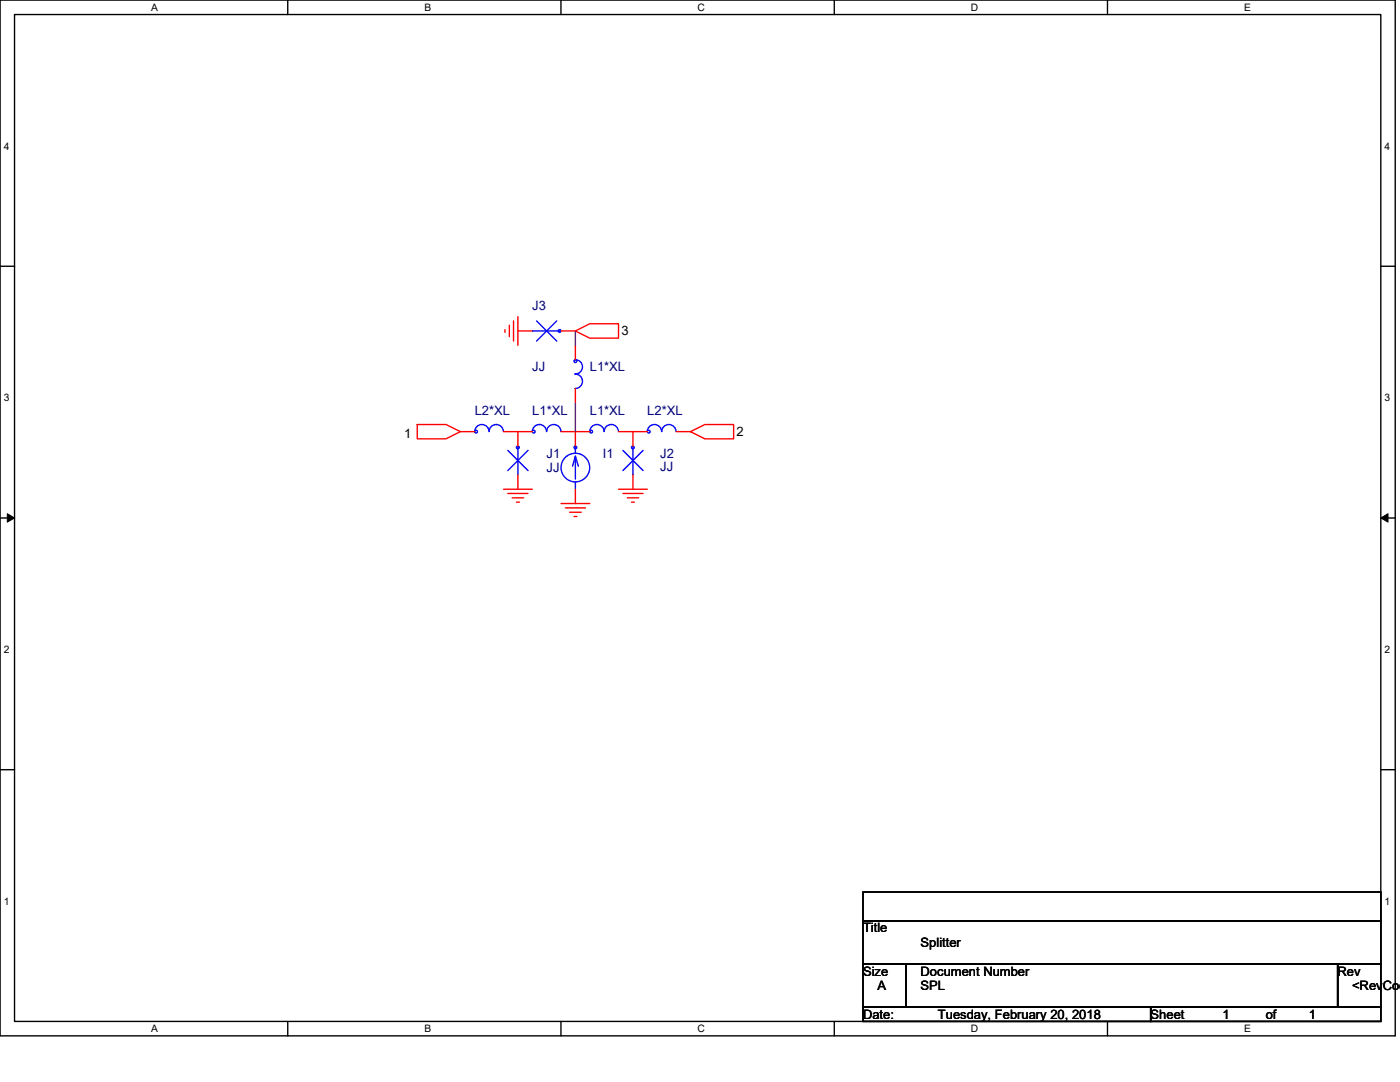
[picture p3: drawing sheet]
<svg xmlns="http://www.w3.org/2000/svg" width="279mm" height="216mm" viewBox="0 0 279 216" stroke-linecap="round" stroke-linejoin="round" font-family="sans-serif">
<path d="M0 0h278.4v206.7h-278.4zM2.9 2.9h272.7v200.9h-272.7z" fill="none" stroke="#000" stroke-width=".28"/>
<g fill="#fff">
<path d="M30.1 .3h1.4v2.3h-1.4z"/>
<path d="M30.1 204.1h1.4v2.3h-1.4z"/>
</g>
<path d="M57.4 0v2.9M57.4 203.8v2.9" fill="none" stroke="#000" stroke-width=".28"/>
<g fill="#fff">
<path d="M84.7 .3h1.4v2.3h-1.4z"/>
<path d="M84.7 204.1h1.4v2.3h-1.4z"/>
</g>
<path d="M112 0v2.9M112 203.8v2.9" fill="none" stroke="#000" stroke-width=".28"/>
<g fill="#fff">
<path d="M139.2 .3h1.5v2.3h-1.5z"/>
<path d="M139.2 204.1h1.5v2.3h-1.5z"/>
</g>
<path d="M166.5 0v2.9M166.5 203.8v2.9" fill="none" stroke="#000" stroke-width=".28"/>
<g fill="#fff">
<path d="M193.8 .3h1.4v2.3h-1.4z"/>
<path d="M193.8 204.1h1.4v2.3h-1.4z"/>
</g>
<path d="M221 0v2.9M221 203.8v2.9" fill="none" stroke="#000" stroke-width=".28"/>
<g fill="#fff">
<path d="M248.3 .3h1.4v2.3h-1.4z"/>
<path d="M248.3 204.1h1.4v2.3h-1.4z"/>
<path d="M.7 28h1.2v2.3h-1.2z"/>
<path d="M276.3 28h1.1v2.3h-1.1z"/>
<path d="M.7 78.2h1.2v2.3h-1.2z"/>
<path d="M276.3 78.2h1.1v2.3h-1.1z"/>
</g>
<path d="M0 53.1h2.9M275.6 53.1h2.8" fill="none" stroke="#000" stroke-width=".28"/>
<g fill="#fff">
<path d="M.7 128.5h1.2v2.2h-1.2z"/>
<path d="M276.3 128.5h1.1v2.2h-1.1z"/>
</g>
<path d="M0 103.4h2.9M275.6 103.4h2.8" fill="none" stroke="#000" stroke-width=".28"/>
<path d="M1.5 102.5l1.4 .9-1.4 .8zM275.6 103.4l1.4-.9v1.7z" fill="#000" stroke="#000" stroke-width=".2"/>
<g fill="#fff">
<path d="M.7 178.7h1.2v2.3h-1.2z"/>
<path d="M276.3 178.7h1.1v2.3h-1.1z"/>
</g>
<path d="M0 153.6h2.9M275.6 153.6h2.8M172.2 178h103.4v5.7h-103.4zM172.2 183.7h103.4v8.6h-103.4zM172.2 192.3h8.6v8.6h-8.6zM180.8 192.3h86.2v8.6h-86.2zM267 192.3h8.6v8.6h-8.6zM172.2 200.9h57.4v2.9h-57.4zM229.6 200.9h46v2.9h-46z" fill="none" stroke="#000" stroke-width=".28"/>
<g fill="none" stroke="#f00" stroke-width=".28">
<path d="M100.8 65.8v.5M101.6 64.9v2.3M102.5 64v4.1M103.4 63.2v5.7M103.4 66h2.8M112 66h2.8M114.8 66l2.9-1.4h5.7v2.9h-5.7zM114.8 68.9v2.9M114.8 77.5v2.9M83.3 84.7h5.7l2.9 1.4-2.9 1.5h-5.7zM91.9 86.1h2.8M100.5 97.6h5.7"/>
<path d="M100.5 86.1h2.9M101.3 98.5h4.1M102.2 99.3h2.3M103.4 86.1v2.9M103.4 94.7v2.9M103.4 86.1h2.8M112 86.1h2.8M114.8 86.1v2.9M114.8 97.6v2.9M114.8 86.1h2.9M123.4 97.6h5.8M123.4 86.1h2.9"/>
<path d="M124.3 98.5h4M125.2 99.3h2.3M126.3 86.1v2.9M126.3 94.7v2.9M126.3 86.1h2.9M134.9 86.1h2.9M137.8 86.1l2.9-1.4h5.7v2.9h-5.7zM103.1 100.2h.6M112 100.5h5.7M112.8 101.3h4M113.7 102.2h2.3M114.6 103.1h.5"/>
<path d="M126 100.2h.6"/>
</g>
<g fill="none" stroke="#00f" stroke-width=".28">
<path d="M106.2 66h5.8M107.1 64l4 4.1M111.1 64l-4 4.1M114.8 71.8a1.43 1.43 0 0 1 1.4 1.4 1.43 1.43 0 0 1-1.4 1.4v.1a1.43 1.43 0 0 1 1.4 1.4 1.43 1.43 0 0 1-1.4 1.4M94.7 86.1a1.43 1.43 0 0 1 1.5-1.4 1.43 1.43 0 0 1 1.4 1.4M97.6 86.1a1.4 1.4 0 0 1 1.5-1.4h-.1a1.41 1.41 0 0 1 1.5 1.4M101.3 89.9l4.1 4M103.4 89v5.7M105.4 89.9l-4.1 4M106.2 86.1a1.38 1.38 0 0 1 1.4-1.4 1.43 1.43 0 0 1 1.5 1.4M109.1 86.1a1.43 1.43 0 0 1 1.4-1.4 1.43 1.43 0 0 1 1.5 1.4M114.8 89v1.4"/>
<path d="M114.8 96.2v1.4M114.8 91l-.5 2M115.4 93l-.6-2v4.6M117.7 86.1a1.43 1.43 0 0 1 1.4-1.4 1.43 1.43 0 0 1 1.5 1.4M120.6 86.1a1.38 1.38 0 0 1 1.4-1.4 1.43 1.43 0 0 1 1.4 1.4M124.3 89.9l4 4M126.3 89v5.7M128.3 89.9l-4 4M129.2 86.1a1.43 1.43 0 0 1 1.4-1.4 1.43 1.43 0 0 1 1.4 1.4M132.1 86.1a1.43 1.43 0 0 1 1.4-1.4 1.43 1.43 0 0 1 1.4 1.4"/>
<circle cx="111.7" cy="66" r=".28"/>
<circle cx="114.8" cy="72.1" r=".28"/>
<circle cx="95" cy="86.1" r=".28"/>
<circle cx="103.3" cy="89.3" r=".28"/>
<circle cx="106.5" cy="86.1" r=".28"/>
<circle cx="114.8" cy="89.3" r=".28"/>
<circle cx="114.8" cy="93.3" r="2.86"/>
<circle cx="118" cy="86.1" r=".28"/>
<circle cx="126.3" cy="89.3" r=".28"/>
<circle cx="129.5" cy="86.1" r=".28"/>
</g>
<path d="M114.8 66v2.9M114.8 80.4v5.7" fill="none" stroke="#800040" stroke-width=".28"/>
<g font-size="2.6" fill="#000080">
<text x="106.2" y="61.8">J3</text>
<text x="106.2" y="74.1">JJ</text>
<text x="117.7" y="74.1">L1*XL</text>
<text x="94.7" y="82.7">L2*XL</text>
<text x="106.2" y="82.7">L1*XL</text>
<text x="117.7" y="82.7">L1*XL</text>
<text x="129.2" y="82.7">L2*XL</text>
<text x="109.1" y="91.3">J1</text>
<text x="109.1" y="94.2">JJ</text>
<text x="120.3" y="91.3">I1</text>
<text x="131.8" y="91.3">J2</text>
<text x="131.8" y="93.9">JJ</text>
</g>
<g font-size="2.6">
<text x="124" y="66.9">3</text>
<text x="80.7" y="87.3">1</text>
<text x="147" y="87">2</text>
<text x="172.2" y="186.1">Title</text>
<text x="183.7" y="188.9">Splitter</text>
<text x="172.2" y="194.7">Size</text>
<text x="175.1" y="197.5">A</text>
<text x="183.7" y="194.7">Document Number</text>
<text x="183.7" y="197.5">SPL</text>
<text x="267" y="194.7">Rev</text>
<text x="269.8" y="197.5">&lt;RevCod</text>
<text x="172.2" y="203.3">Date:</text>
<text x="187.2" y="203.3">Tuesday, February 20, 2018</text>
<text x="229.6" y="203.3">Sheet</text>
<text x="244" y="203.3">1</text>
<text x="252.6" y="203.3">of</text>
<text x="261.2" y="203.3">1</text>
</g>
<g font-size="2">
<text x="30.2" y="2.2">A</text>
<text x="84.7" y="2.2">B</text>
<text x="139.2" y="2.2">C</text>
<text x="193.8" y="2.2">D</text>
<text x="248.3" y="2.2">E</text>
<text x=".7" y="29.8">4</text>
<text x="276.3" y="29.8">4</text>
<text x=".7" y="80.1">3</text>
<text x="276.3" y="80.1">3</text>
<text x=".7" y="130.3">2</text>
<text x="276.3" y="130.3">2</text>
<text x=".7" y="180.5">1</text>
<text x="276.3" y="180.5">1</text>
<text x="30.2" y="206">A</text>
<text x="84.7" y="206">B</text>
<text x="139.2" y="206">C</text>
<text x="193.8" y="206">D</text>
<text x="248.3" y="206">E</text>
</g>
</svg>
